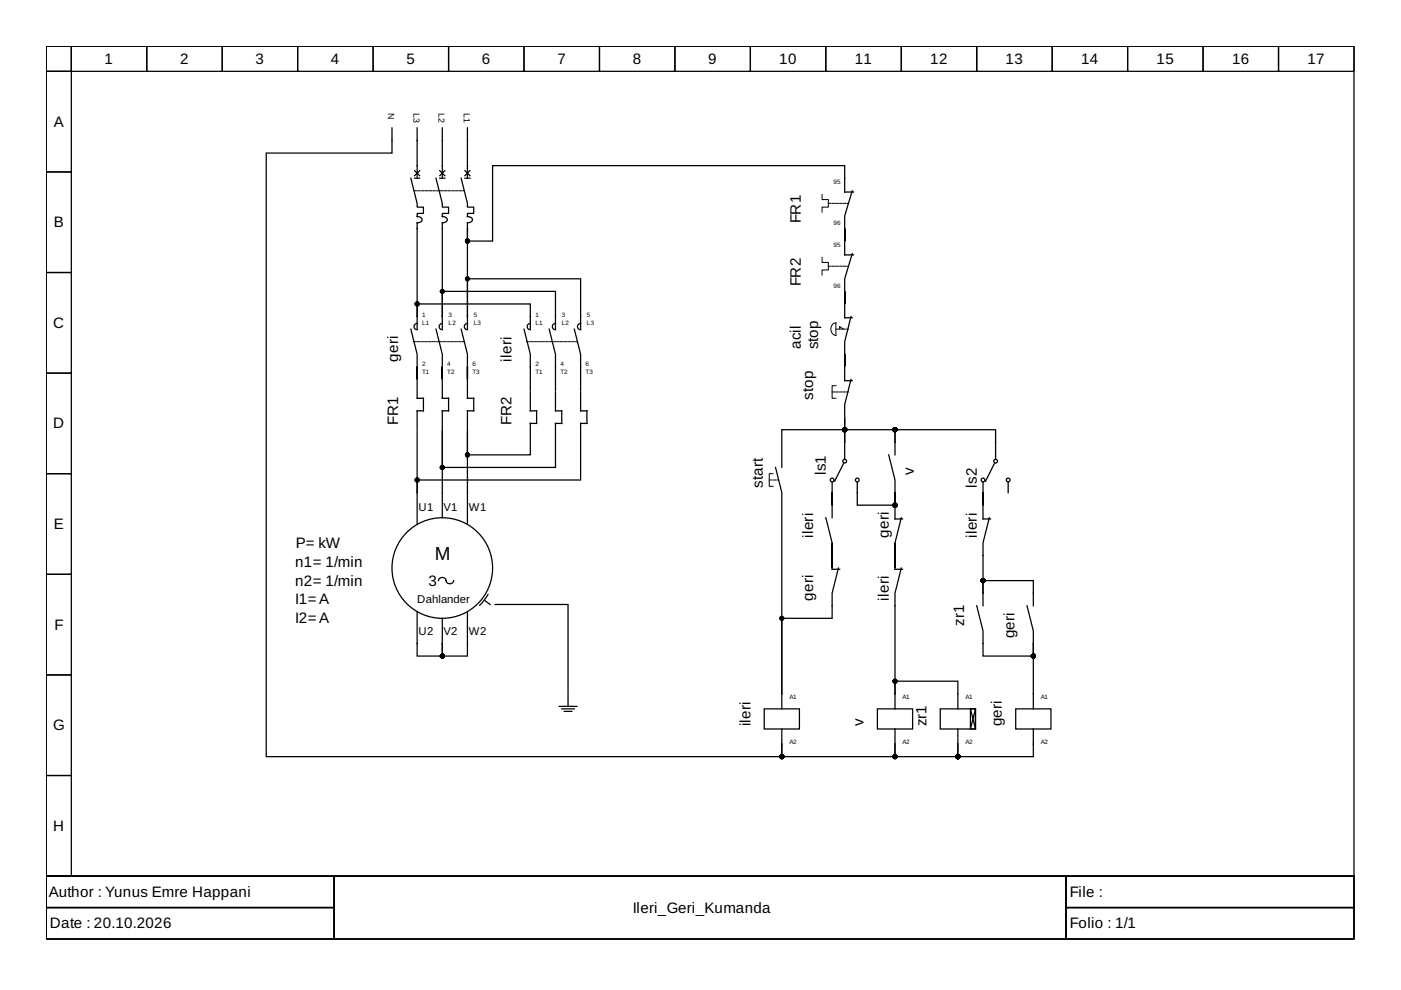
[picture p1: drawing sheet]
<svg xmlns="http://www.w3.org/2000/svg" width="297mm" height="210mm" viewBox="0 0 297 210" stroke-linecap="round" stroke-linejoin="round" font-family="sans-serif">
<g fill="none" stroke="#000" stroke-width=".27">
<path d="M9.8 9.8h277.3v176h-277.3zM9.8 9.8h5.3v5.3h-5.3zM9.8 15.1h5.3v21.4h-5.3zM15.1 9.8h16v5.3h-16zM31.1 9.8h16v5.3h-16zM47.1 9.8h16v5.3h-16zM63.1 9.8h16v5.3h-16zM79.1 9.8h16v5.3h-16zM95.1 9.8h16v5.3h-16zM111.1 9.8h16v5.3h-16zM127.1 9.8h16v5.3h-16zM143.1 9.8h16v5.3h-16z"/>
<path d="M159.1 9.8h16v5.3h-16zM175.1 9.8h16v5.3h-16zM191.1 9.8h16v5.3h-16zM207.1 9.8h16v5.3h-16zM223.1 9.8h16v5.3h-16zM239.1 9.8h16v5.3h-16zM255.1 9.8h16v5.3h-16zM271.1 9.8h16v5.3h-16zM9.8 36.5h5.3v21.3h-5.3zM83.1 27.1v5.4h-26.7v127.9h109.4v-2.6M87.1 37.8l1.3 5.3v.8h1.4v1.3h-1.4v.7a.8 .8 0 0 1 1 .9l-.5 .4h-.5v19.9M87.9 36.2l1.1 1.1"/>
<path d="M87.9 37.8h1.1M88.4 27.1v10.7M89 36.2l-1.1 1.1M92.4 37.8l1.4 5.3v.8h1.3v1.3h-1.3v.7a.8 .8 0 0 1 1 .9l-.6 .4h-.4v19.9M93.2 36.2l1.1 1.1M93.2 37.8h1.1M93.8 27.1v10.7M94.3 36.2l-1.1 1.1M97.8 37.8l1.3 5.3v.8h1.3v1.3h-1.3v.7a.8 .8 0 0 1 1 .9l-.6 .4h-.4v1.2M98.6 36.2l1 1.1M98.6 37.8h1M99.1 27.1v10.7"/>
<path d="M99.6 36.2l-1 1.1M9.8 57.8h5.3v21.3h-5.3zM99.1 48.4v18.7M180.7 53.8l-1.6 5.3v5.3v-2.6v5.6h1.6M180.7 40.5l-1.6 5.3v8.2h1.9M181 40.7h-1.9v-5.6h-74.7v16h-5.3v-2.7M9.8 79.1h5.3v21.3h-5.3zM87.1 69.8l1.3 5.3v5.3v-2.6v2.4M88.4 68.6a.67 .67 0 0 0-.6 .6 .67 .67 0 0 0 .6 .7M88.4 67.1v2.7M88.4 67.1v-2.7h24v5.4M92.4 69.8l1.4 5.3v5.3v-2.6v2.4"/>
<path d="M93.8 68.6a.67 .67 0 0 0-.7 .6 .67 .67 0 0 0 .7 .7M93.8 67.1v2.7M93.8 67.1v-5.3h24v8M97.8 69.8l1.3 5.3v5.3v-2.6v2.4M99.1 68.6a.67 .67 0 0 0-.7 .6 .67 .67 0 0 0 .7 .7M99.1 67.1v2.7M99.1 67.1v-8h24v10.7M111.1 69.8l1.3 5.3v7.7M112.4 68.6a.67 .67 0 0 0-.6 .6 .67 .67 0 0 0 .6 .7M116.4 69.8l1.4 5.3v7.7M117.8 68.6a.67 .67 0 0 0-.7 .6 .67 .67 0 0 0 .7 .7M121.8 69.8l1.3 5.3v7.7"/>
<path d="M123.1 68.6a.67 .67 0 0 0-.7 .6 .67 .67 0 0 0 .7 .7M179.1 77.8v2.9h1.6M180.4 67.1l-1.3 5.3v5.4v-2.7v2.4M88.4 80.4v4h1.4v2.7h-1.4v4M88.4 91.4v13M93.8 80.4v4h1.3v2.7h-1.3v4M99.1 80.4v4h1.3v2.7h-1.3v4M112.4 83.1v4h1.4v2.7h-1.4v4M112.4 94v2.4h-13.3v-5v19.7M117.8 83.1v4h1.3v2.7h-1.3v4M117.8 94v5.1h-24v-7.7v18.4M123.1 83.1v4h1.3v2.7h-1.3v4"/>
<path d="M123.1 94v7.8h-34.7v2.6M164.4 99.1l1.4 5.3v2.7M165.8 96.4v2.7M178.8 98.3l-1.8 3.7M179.1 93.8v-5.1v2.4h-13.3v5.1M179.1 93.8v-2.7h10.7v2.7M179.1 93.8v3.4M180.4 80.4l-1.3 5.4v2.6M188.4 96.4l1.4 5.4v2.6M189.8 93.8v2.6M189.8 93.8v-2.7h21.3v6.1M210.8 98.3l-1.8 3.7"/>
<path d="M9.8 100.4h5.3v21.4h-5.3zM88.4 104.4v6.7M165.8 107.4v39.7M175.1 109.8l1.3 5.3v5.6h1.6M176.4 115.1v5.3zM176.4 102.3v7.5M181.8 102.3v4.8h8v-2.7M189.8 115.1v5.3zM189.8 104.4v5.6h1.6M191.1 109.8l-1.3 5.3v5.6h1.6M208.4 102.3v7.7h1.6M209.8 109.8l-1.4 5.3v10.7"/>
<path d="M213.8 102.3v2.1M9.8 121.8h5.3v21.3h-5.3zM88.4 129.8v9.3h5.4v-2.7M93 123.1a.84 .84 0 0 1 .9-.7 .84 .84 0 0 1 .7 1 .84 .84 0 0 0 .9 .4 .84 .84 0 0 0 .7-.7M93.8 131.1v5.3M99.1 129.8v9.3h-5.3v-2.7M102.8 127.4l1.1 .8M103.5 126l-1.8 2.4M105 128.2h15.4v18.6M177.8 120.4l-1.4 5.4v5.3h-10.6v16M191.1 120.4l-1.3 5.4v21.3M207.1 128.4l1.3 5.4v5.3h10.7v-2.7"/>
<path d="M208.4 125.8v2.6M208.4 125.8v-2.7h10.7v5.3M217.8 128.4l1.3 5.4v2.6M219.1 136.4v13.9M9.8 143.1h5.3v21.3h-5.3zM118.6 149.8h3.7M119.1 150.3h2.7M119.6 150.8h1.6M120.4 147.1v2.7M162 150.3h7.5v4.3h-7.5zM165.8 147.1v3.2M165.8 154.6v3.2"/>
<path d="M165.8 157.8v2.6h24v-2.6M186 150.3h7.5v4.3h-7.5zM189.8 147.1v3.2M189.8 154.6v3.2M189.8 147.1v-2.7h13.3v5.9M189.8 157.8v2.6h13.3v-2.6M199.4 150.3h7.4v4.3h-7.4zM203.1 154.6v3.2M205.8 150.3h1v4.3h-1zM205.8 150.3l1 4.3M206.8 150.3l-1 4.3M215.4 150.3h7.4v4.3h-7.4z"/>
<path d="M219.1 154.6v5.8h-16v-2.6M9.8 164.4h5.3v21.4h-5.3zM9.8 185.8h277.3v13.3h-277.3zM9.8 185.8h61v6.6h-61zM9.8 192.4h61v6.7h-61zM70.8 185.8h155.2v13.3h-155.2zM226 185.8h61.1v6.6h-61.1zM226 192.4h61.1v6.7h-61.1z"/>
<circle cx="179.1" cy="97.8" r=".4"/>
<circle cx="211.1" cy="97.8" r=".4"/>
<circle cx="176.4" cy="101.8" r=".4"/>
<circle cx="181.8" cy="101.8" r=".4"/>
<circle cx="208.4" cy="101.8" r=".4"/>
<circle cx="213.8" cy="101.8" r=".4"/>
<circle cx="93.8" cy="120.4" r="10.7"/>
</g>
<path d="M87.8 40.5h10.6M175.6 56.4h4.3M175.6 43.1h4.3M87.6 72.4h10.7M111.6 72.4h10.7M177.2 69.8h2.7M176.4 83.1h3.5M163.1 101.8h1.9" fill="none" stroke="#000" stroke-width=".21" stroke-dasharray=".5 .3"/>
<path d="M174.3 54.6v1h1.3v1.6h-1.3v1.1M174.3 41.3v1h1.3v1.6h-1.3v1.1M176.6 68.7l.6-.3v2.7a1.41 1.41 0 0 1-.6-2.4zM178 69.8v-.6l.8 .6M177.2 81.8h-.8v2.6h.8M163.9 100.4h-.8v2.7h.8" fill="none" stroke="#000" stroke-width=".21"/>
<g fill="#000" stroke="#000" stroke-width=".27">
<circle cx="99.1" cy="59.1" r=".4"/>
<circle cx="99.1" cy="51.1" r=".4"/>
<circle cx="88.4" cy="64.4" r=".4"/>
<circle cx="93.8" cy="61.8" r=".4"/>
<circle cx="93.8" cy="99.1" r=".4"/>
<circle cx="99.1" cy="96.4" r=".4"/>
<circle cx="179.1" cy="91.1" r=".4"/>
<circle cx="189.8" cy="91.1" r=".4"/>
<circle cx="88.4" cy="101.8" r=".4"/>
<circle cx="189.8" cy="107.1" r=".4"/>
<circle cx="93.8" cy="139.1" r=".4"/>
<circle cx="165.8" cy="131.1" r=".4"/>
<circle cx="208.4" cy="123.1" r=".4"/>
<circle cx="219.1" cy="139.1" r=".4"/>
<circle cx="189.8" cy="144.4" r=".4"/>
<circle cx="165.8" cy="160.4" r=".4"/>
<circle cx="189.8" cy="160.4" r=".4"/>
<circle cx="203.1" cy="160.4" r=".4"/>
</g>
<text font-size="4" x="92.2" y="118.8">M</text>
<g font-size="3.2">
<text x="22.2" y="13.5">1</text>
<text x="38.2" y="13.5">2</text>
<text x="54.2" y="13.5">3</text>
<text x="70.2" y="13.5">4</text>
<text x="86.2" y="13.5">5</text>
<text x="102.2" y="13.5">6</text>
<text x="118.2" y="13.5">7</text>
<text x="134.2" y="13.5">8</text>
<text x="150.2" y="13.5">9</text>
<text x="165.2" y="13.5">10</text>
<text x="181.2" y="13.5">11</text>
<text x="197.2" y="13.5">12</text>
<text x="213.2" y="13.5">13</text>
<text x="229.2" y="13.5">14</text>
<text x="245.2" y="13.5">15</text>
<text x="261.2" y="13.5">16</text>
<text x="277.2" y="13.5">17</text>
<text x="11.4" y="26.9">A</text>
<text x="169.8" y="47.4" transform="rotate(-90 169.8 47.4)">FR1</text>
<text x="11.4" y="48.2">B</text>
<text x="169.8" y="60.7" transform="rotate(-90 169.8 60.7)">FR2</text>
<text x="11.3" y="69.5">C</text>
<text x="84.4" y="76.7" transform="rotate(-90 84.4 76.7)">geri</text>
<text x="108.4" y="76.7" transform="rotate(-90 108.4 76.7)">ileri</text>
<text x="169.8" y="74" transform="rotate(-90 169.8 74)">acil</text>
<text x="173.5" y="74" transform="rotate(-90 173.5 74)">stop</text>
<text x="172.4" y="84.7" transform="rotate(-90 172.4 84.7)">stop</text>
<text x="11.3" y="90.8">D</text>
<text x="84.4" y="90" transform="rotate(-90 84.4 90)">FR1</text>
<text x="108.4" y="90" transform="rotate(-90 108.4 90)">FR2</text>
<text x="175.1" y="100.7" transform="rotate(-90 175.1 100.7)">ls1</text>
<text x="193.8" y="100.7" transform="rotate(-90 193.8 100.7)">v</text>
<text x="161.8" y="103.4" transform="rotate(-90 161.8 103.4)">start</text>
<text x="207.1" y="103.4" transform="rotate(-90 207.1 103.4)">ls2</text>
<text x="11.4" y="112.2">E</text>
<text x="62.7" y="116.2">P= kW</text>
<text x="172.4" y="114" transform="rotate(-90 172.4 114)">ileri</text>
<text x="188.4" y="114" transform="rotate(-90 188.4 114)">geri</text>
<text x="207.1" y="114" transform="rotate(-90 207.1 114)">ileri</text>
<text x="62.6" y="120.2">n1= 1/min</text>
<text x="62.6" y="124.2">n2= 1/min</text>
<text x="90.8" y="124.2">3</text>
<text x="62.6" y="128.2">I1=A</text>
<text x="172.4" y="127.4" transform="rotate(-90 172.4 127.4)">geri</text>
<text x="188.4" y="127.4" transform="rotate(-90 188.4 127.4)">ileri</text>
<text x="11.5" y="133.5">F</text>
<text x="62.6" y="132.2">I2=A</text>
<text x="204.4" y="132.7" transform="rotate(-90 204.4 132.7)">zr1</text>
<text x="215.1" y="135.4" transform="rotate(-90 215.1 135.4)">geri</text>
<text x="11.3" y="154.8">G</text>
<text x="159.1" y="154" transform="rotate(-90 159.1 154)">ileri</text>
<text x="183.1" y="154" transform="rotate(-90 183.1 154)">v</text>
<text x="196.4" y="154" transform="rotate(-90 196.4 154)">zr1</text>
<text x="212.4" y="154" transform="rotate(-90 212.4 154)">geri</text>
<text x="11.3" y="176.2">H</text>
<text x="10.3" y="190.2">Author : Yunus Emre Happani</text>
<text x="226.8" y="190.2">File :</text>
<text x="10.6" y="196.8">Date : 20.10.2026</text>
<text x="134.2" y="193.5">Ileri_Geri_Kumanda</text>
<text x="226.8" y="196.8">Folio : 1/1</text>
</g>
<g font-size="2.4">
<text x="88.7" y="108.4">U1</text>
<text x="94" y="108.4">V1</text>
<text x="99.4" y="108.4">W1</text>
<text x="88.4" y="127.9">Dahlander</text>
<text x="88.7" y="134.6">U2</text>
<text x="94" y="134.6">V2</text>
<text x="99.4" y="134.6">W2</text>
</g>
<g font-size="1.9">
<text x="82.3" y="23.9" transform="rotate(90 82.3 23.9)">N</text>
<text x="87.6" y="23.9" transform="rotate(90 87.6 23.9)">L3</text>
<text x="93" y="23.9" transform="rotate(90 93 23.9)">L2</text>
<text x="98.3" y="23.9" transform="rotate(90 98.3 23.9)">L1</text>
</g>
<g font-size="1.3">
<text x="176.7" y="39.1">95</text>
<text x="176.7" y="47.6">96</text>
<text x="176.7" y="52.4">95</text>
<text x="176.7" y="61">96</text>
<text x="89.5" y="67.1">1</text>
<text x="89.5" y="69">L1</text>
<text x="95.1" y="67.1">3</text>
<text x="95.1" y="69">L2</text>
<text x="100.4" y="67.1">5</text>
<text x="100.4" y="69">L3</text>
<text x="113.5" y="67.1">1</text>
<text x="113.5" y="69">L1</text>
<text x="119.1" y="67.1">3</text>
<text x="119.1" y="69">L2</text>
<text x="124.4" y="67.1">5</text>
<text x="124.4" y="69">L3</text>
<text x="89.5" y="77.5">2</text>
<text x="94.8" y="77.5">4</text>
<text x="100.2" y="77.5">6</text>
<text x="113.5" y="77.5">2</text>
<text x="118.8" y="77.5">4</text>
<text x="124.2" y="77.5">6</text>
<text x="89.5" y="79.4">T1</text>
<text x="94.8" y="79.4">T2</text>
<text x="100.2" y="79.4">T3</text>
<text x="113.5" y="79.4">T1</text>
<text x="118.8" y="79.4">T2</text>
<text x="124.2" y="79.4">T3</text>
<text x="167.4" y="148.3">A1</text>
<text x="191.4" y="148.3">A1</text>
<text x="204.7" y="148.3">A1</text>
<text x="220.7" y="148.3">A1</text>
<text x="167.4" y="157.8">A2</text>
<text x="191.4" y="157.8">A2</text>
<text x="204.7" y="157.8">A2</text>
<text x="220.7" y="157.8">A2</text>
</g>
</svg>
